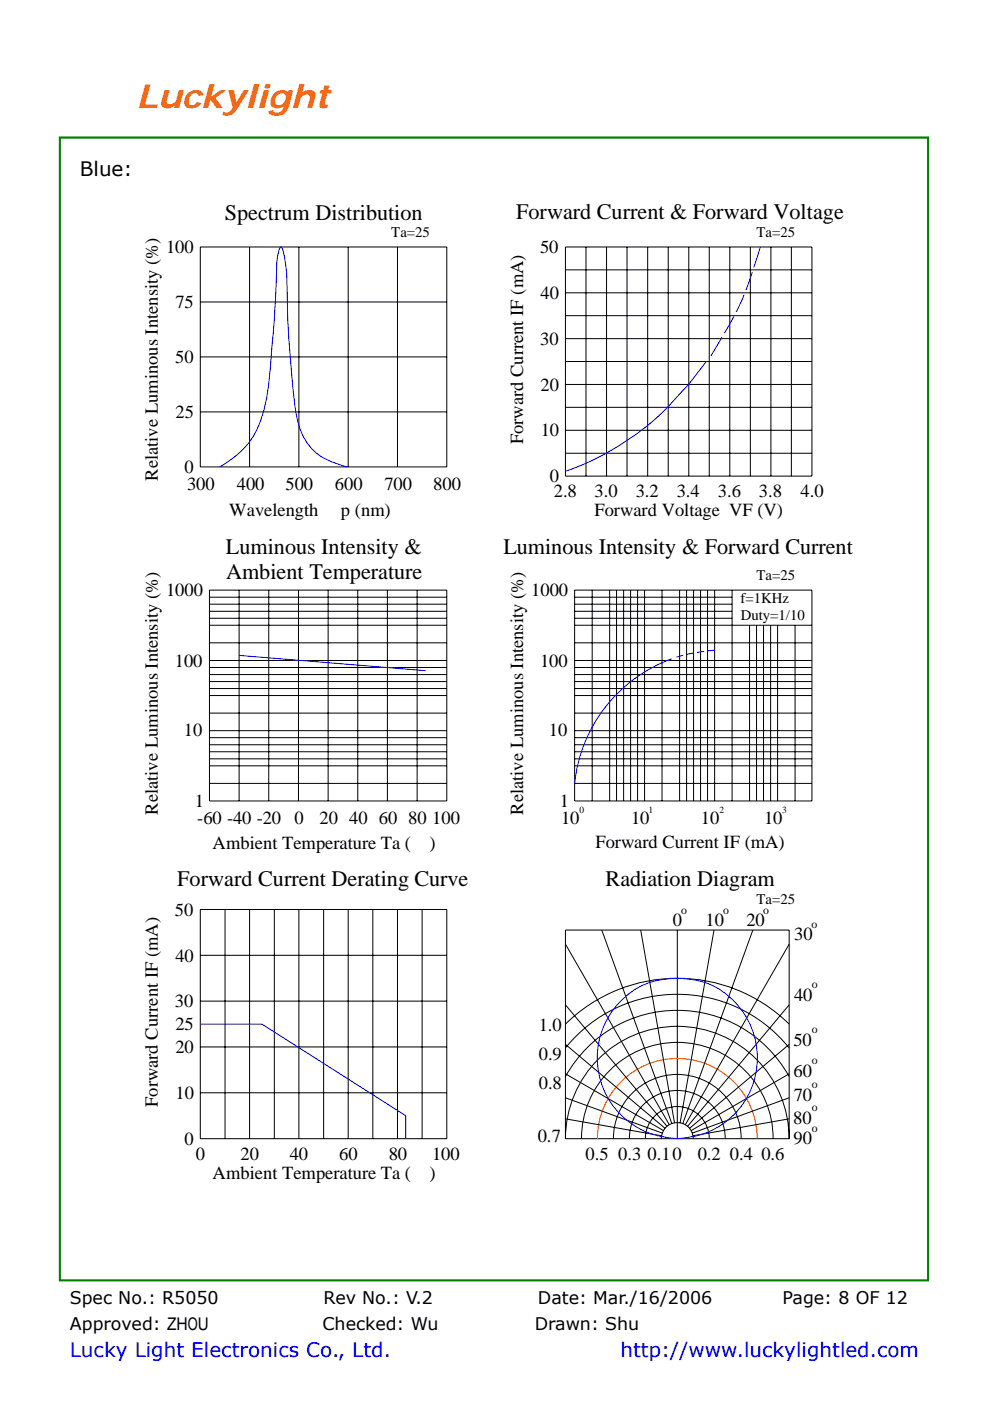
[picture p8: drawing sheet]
<svg xmlns="http://www.w3.org/2000/svg" width="210mm" height="297mm" viewBox="0 0 210 297" stroke-linecap="round" stroke-linejoin="round" font-family="sans-serif">
<path d="M12.7 29.2h184.1v242.3h-184.1z" fill="none" stroke="#008000" stroke-width=".44"/>
<g fill="none" stroke="#000" stroke-width=".21">
<path d="M42.5 52.4h52.3v46.6h-52.3zM52.9 52.4v46.6M63.4 52.4v46.6M73.9 52.4v46.6M84.3 52.4v46.6M119.9 52.4h52.3v48.5h-52.3zM119.9 57.2h52.3M124.3 52.4v48.5M128.7 52.4v48.5M133 52.4v48.5M137.4 52.4v48.5M141.7 52.4v48.5"/>
<path d="M146.1 52.4v48.5M150.4 52.4v48.5M154.8 52.4v48.5M159.2 52.4v48.5M163.5 52.4v48.5M167.9 52.4v48.5M42.5 75.7h52.3M42.5 64h52.3M119.9 62.1h52.3M119.9 66.9h52.3M119.9 71.8h52.3M119.9 76.6h52.3"/>
<path d="M42.5 87.3h52.3M119.9 81.5h52.3M119.9 86.4h52.3M119.9 91.2h52.3M119.9 96.1h52.3M44.4 125.1h50.4v44.7h-50.4zM44.4 126.6h50.4M44.4 128.1h50.4M44.4 129.6h50.4M44.4 131.1h50.4M44.4 132.6h50.4M44.4 136.3h50.4"/>
<path d="M50.7 125.1v44.7M57 125.1v44.7M63.3 125.1v44.7M69.6 125.1v44.7M75.9 125.1v44.7M82.2 125.1v44.7M88.5 125.1v44.7M121.9 125.1h50.3v44.7h-50.3zM121.9 126.6h33.4M121.9 128.1h33.4M121.9 129.6h33.4M121.9 131.1h33.4"/>
<path d="M121.9 132.6h50.3M121.9 136.3h50.3M125.6 125.1v44.7M129.3 125.1v44.7M130.8 125.1v44.7M132.3 125.1v44.7M133.8 125.1v44.7M135.2 125.1v44.7M136.7 125.1v44.7M140.4 125.1v44.7M144.1 125.1v44.7M145.6 125.1v44.7"/>
<path d="M147.1 125.1v44.7M148.6 125.1v44.7M150.1 125.1v44.7M151.6 125.1v44.7M155.3 125.1v44.7M159 132.6v37.2M160.5 132.6v37.2M161.9 132.6v37.2M163.4 132.6v37.2M164.9 132.6v37.2M168.6 132.6v37.2M44.4 140h50.4"/>
<path d="M44.4 154.9h50.4M44.4 141.5h50.4M44.4 143h50.4M44.4 144.5h50.4M44.4 146h50.4M44.4 147.5h50.4M44.4 151.2h50.4M44.4 156.4h50.4M44.4 157.9h50.4M44.4 159.4h50.4M121.9 140h50.3M121.9 154.9h50.3"/>
<path d="M121.9 141.5h50.3M121.9 143h50.3M121.9 144.5h50.3M121.9 146h50.3M121.9 147.5h50.3M121.9 151.2h50.3M121.9 156.4h50.3M121.9 157.9h50.3M121.9 159.4h50.3M44.4 160.9h50.4M44.4 162.4h50.4M44.4 166.1h50.4"/>
<path d="M121.9 160.9h50.3M121.9 162.4h50.3M121.9 166.1h50.3M42.5 192.8h52.3v48.6h-52.3zM47.7 192.8v48.6M52.9 192.8v48.6M58.2 192.8v48.6M63.4 192.8v48.6M68.6 192.8v48.6M73.9 192.8v48.6M79.1 192.8v48.6M84.3 192.8v48.6"/>
<path d="M89.5 192.8v48.6M127.6 197.2l14.9 41M135.9 197.2l7.2 40.9M143.7 197.2v44.2M151.4 197.2l-7.1 40.9M159.7 197.2l-14.9 41M42.5 202.5h52.3M42.5 212.3h52.3M119.9 217.1a33.8 33.8 0 0 1 47.5 0M119.9 213l21.6 25.8M119.9 200.2l22.1 38.3M167.4 213l-21.6 25.8"/>
<path d="M167.4 200.2l-22 38.3M42.5 222h52.3M42.5 231.7h52.3M119.9 228.2a27.1 27.1 0 0 1 47.5 0M119.9 222.2a30.4 30.4 0 0 1 47.5 0M119.9 237.2l20.4 3.6M119.9 232.7l20.6 7.5M119.9 227.7l20.8 12M119.9 221.4l21.2 17.8M167.4 237.2l-20.4 3.6M167.4 232.7l-20.6 7.5M167.4 227.7l-20.8 12"/>
<path d="M167.4 221.4l-21.1 17.8M119.9 241.4a23.7 23.7 0 0 1 23.8-23.8 23.7 23.7 0 0 1 23.7 23.8M119.9 241.4v-44.2h47.5v44.2M119.9 241.4h47.5M123.3 241.4a20.3 20.3 0 0 1 20.4-20.4 20.3 20.3 0 0 1 20.3 20.4M130.1 241.4a13.5 13.5 0 0 1 13.6-13.6 13.5 13.5 0 0 1 13.5 13.6M133.5 241.4a10.2 10.2 0 0 1 10.2-10.2 10.2 10.2 0 0 1 10.1 10.2M136.9 241.4a6.8 6.8 0 0 1 6.8-6.8 6.8 6.8 0 0 1 6.7 6.8M140.3 241.4a3.4 3.4 0 0 1 3.4-3.4 3.4 3.4 0 0 1 3.3 3.4"/>
</g>
<g fill="none" stroke="#00f" stroke-width=".21">
<path d="M159.6 57.7l-1.4 3.8M161.3 52.4l-1.4 4.3M149.8 76.6l-4.5 5.7a57.6 57.6 0 0 1-25.4 17.6M153.1 71.5l-2.3 3.9M155.7 67.1l-2 3.5M157.8 62.5l-1.7 3.7M46.6 99a18 18 0 0 0 9.5-12.6 115.7 115.7 0 0 0 1.9-15.7l.7-13.6a11 11 0 0 1 .8-4.7h.2a22.1 22.1 0 0 1 1.2 8.9 212.3 212.3 0 0 0 2.1 27.3 11.8 11.8 0 0 0 8.8 9.8l1.8 .6M50.7 139l39.6 3.2M142.5 139.7a31.6 31.6 0 0 0-20.6 26.4M144.9 138.9l-1.5 .4M147.1 138.5l-1.5 .2M149.4 138.1l-1.5 .2"/>
<path d="M151.6 137.8l-1.5 .2M42.5 217.1h13l30.6 19.5v4.8M131.3 212.6a16.3 16.3 0 0 1 14.8-5 16.6 16.6 0 0 1 14.2 13.2 17.1 17.1 0 0 1-17.5 20.5 17.1 17.1 0 0 1-14.9-10.7 17.1 17.1 0 0 1 3.4-18z"/>
</g>
<path d="M126.7 241.4a17 17 0 0 1 17-17 17 17 0 0 1 16.9 17" fill="none" stroke="#f00" stroke-width=".21"/>
<text font-size="7" fill="#ff6500" x="29" y="22.9">Luckylight</text>
<g font-size="4.7">
<text x="47.7" y="46.6">Spectrum Distribution</text>
<text x="109.5" y="46.4">Forward Current &amp; Forward Voltage</text>
<text x="47.9" y="117.4">Luminous Intensity &amp;</text>
<text x="106.8" y="117.4">Luminous Intensity &amp; Forward Current</text>
<text x="47.9" y="122.8">Ambient Temperature</text>
<text x="37.6" y="187.8">Forward Current Derating Curve</text>
<text x="128.4" y="187.8">Radiation Diagram</text>
</g>
<text font-size="4.2" x="16.9" y="37.2">Blue:</text>
<g font-size="4.2" fill="#00f">
<text x="14.8" y="287.7">Lucky Light Electronics Co., Ltd.</text>
<text x="131.6" y="287.7">http://www.luckylightled.com</text>
</g>
<g font-size="3.9">
<text x="35.2" y="53.6">100</text>
<text x="114.6" y="53.7">50</text>
<text x="37.2" y="65.3">75</text>
<text x="114.7" y="63.4">40</text>
<text x="37.1" y="76.9">50</text>
<text x="114.6" y="73.1">30</text>
<text x="114.6" y="82.8">20</text>
<text x="37.3" y="88.6">25</text>
<text x="111" y="94.2" transform="rotate(-90 111 94.2)">Forward Current IF (mA)</text>
<text x="114.7" y="92.5">10</text>
<text x="33.5" y="101.9" transform="rotate(-90 33.5 101.9)">Relative Luminous Intensity (%)</text>
<text x="39.2" y="100.2">0</text>
<text x="39.7" y="103.9">300</text>
<text x="50.2" y="103.9">400</text>
<text x="60.6" y="103.9">500</text>
<text x="71" y="103.9">600</text>
<text x="81.5" y="103.9">700</text>
<text x="91.9" y="103.9">800</text>
<text x="116.6" y="102.2">0</text>
<text x="117.5" y="105.4">2.8</text>
<text x="126.1" y="105.4">3.0</text>
<text x="134.8" y="105.4">3.2</text>
<text x="143.5" y="105.4">3.4</text>
<text x="152.3" y="105.4">3.6</text>
<text x="161" y="105.4">3.8</text>
<text x="169.8" y="105.4">4.0</text>
<text x="48.6" y="109.4">Wavelength</text>
<text x="72.3" y="109.4">p (nm)</text>
<text x="126.1" y="109.4">Forward Voltage VF (V)</text>
<text x="35.2" y="126.4">1000</text>
<text x="112.7" y="126.4">1000</text>
<text x="37.1" y="141.4">100</text>
<text x="114.6" y="141.4">100</text>
<text x="39" y="156.1">10</text>
<text x="116.4" y="156.1">10</text>
<text x="33.5" y="172.8" transform="rotate(-90 33.5 172.8)">Relative Luminous Intensity (%)</text>
<text x="41.3" y="171">1</text>
<text x="111" y="172.8" transform="rotate(-90 111 172.8)">Relative Luminous Intensity (%)</text>
<text x="118.7" y="171">1</text>
<text x="41.8" y="174.8">-60 -40 -20</text>
<text x="45.1" y="180">Ambient Temperature Ta (</text>
<text x="62.4" y="174.8">0</text>
<text x="67.8" y="174.8">20 40 60 80 100</text>
<text x="91.1" y="180">)</text>
<text x="119" y="174.8">10</text>
<text x="126.3" y="179.8">Forward Current IF (mA)</text>
<text x="133.8" y="174.8">10</text>
<text x="148.7" y="174.8">10</text>
<text x="162.1" y="174.8">10</text>
<text x="37.1" y="194.1">50</text>
<text x="142.7" y="196.4">0</text>
<text x="149.7" y="196.4">10</text>
<text x="158.3" y="196.4">20</text>
<text x="37.2" y="203.9">40</text>
<text x="168.4" y="199.4">30</text>
<text x="37.1" y="213.6">30</text>
<text x="168.4" y="212.2">40</text>
<text x="37.2" y="218.4">25</text>
<text x="114.3" y="218.7">1.0</text>
<text x="168.3" y="221.8">50</text>
<text x="37.2" y="223.3">20</text>
<text x="114.3" y="224.8">0.9</text>
<text x="37.3" y="233">10</text>
<text x="114.3" y="230.8">0.8</text>
<text x="168.3" y="228.3">60</text>
<text x="168.3" y="233.4">70</text>
<text x="33.5" y="234.7" transform="rotate(-90 33.5 234.7)">Forward Current IF (mA)</text>
<text x="168.3" y="238.3">80</text>
<text x="39.2" y="242.7">0</text>
<text x="41.5" y="245.9">0</text>
<text x="51" y="245.9">20</text>
<text x="61.4" y="245.9">40</text>
<text x="71.9" y="245.9">60</text>
<text x="82.5" y="245.9">80</text>
<text x="91.6" y="245.9">100</text>
<text x="114.1" y="242.2">0.7</text>
<text x="124.2" y="245.9">0.5</text>
<text x="131.1" y="245.9">0.3</text>
<text x="137.4" y="245.9">0.10</text>
<text x="148" y="245.9">0.2 0.4 0.6</text>
<text x="168.3" y="242.6">90</text>
<text x="45.1" y="249.9">Ambient Temperature Ta (</text>
<text x="91.1" y="249.9">)</text>
</g>
<g font-size="3.7">
<text x="14.8" y="276.4">Spec No.: R5050</text>
<text x="68.6" y="276.4">Rev No.: V.2</text>
<text x="114.1" y="276.4">Date: Mar./16/2006</text>
<text x="165.9" y="276.4">Page: 8 OF 12</text>
<text x="14.8" y="282.1">Approved: ZHOU</text>
<text x="68.4" y="282.1">Checked: Wu</text>
<text x="113.4" y="282.1">Drawn: Shu</text>
</g>
<g font-size="3.1">
<text x="83" y="50.1">Ta=25</text>
<text x="160.5" y="50.1">Ta=25</text>
<text x="160.5" y="123">Ta=25</text>
<text x="157.1" y="127.8">f=1KHz</text>
<text x="157.1" y="131.4">Duty=1/10</text>
<text x="160.5" y="191.6">Ta=25</text>
</g>
<g font-size="2.5">
<text x="144.5" y="193.7">o</text>
<text x="153.4" y="193.7">o</text>
<text x="161.9" y="193.7">o</text>
<text x="172.1" y="196.7">o</text>
<text x="172.2" y="209.6">o</text>
<text x="172.2" y="219.1">o</text>
<text x="172.2" y="225.6">o</text>
<text x="172.2" y="230.7">o</text>
<text x="172.2" y="235.6">o</text>
<text x="172.2" y="239.9">o</text>
</g>
<g font-size="2">
<text x="122.9" y="172.4">0</text>
<text x="137.6" y="172.4">1</text>
<text x="152.6" y="172.4">2</text>
<text x="165.9" y="172.4">3</text>
</g>
</svg>
